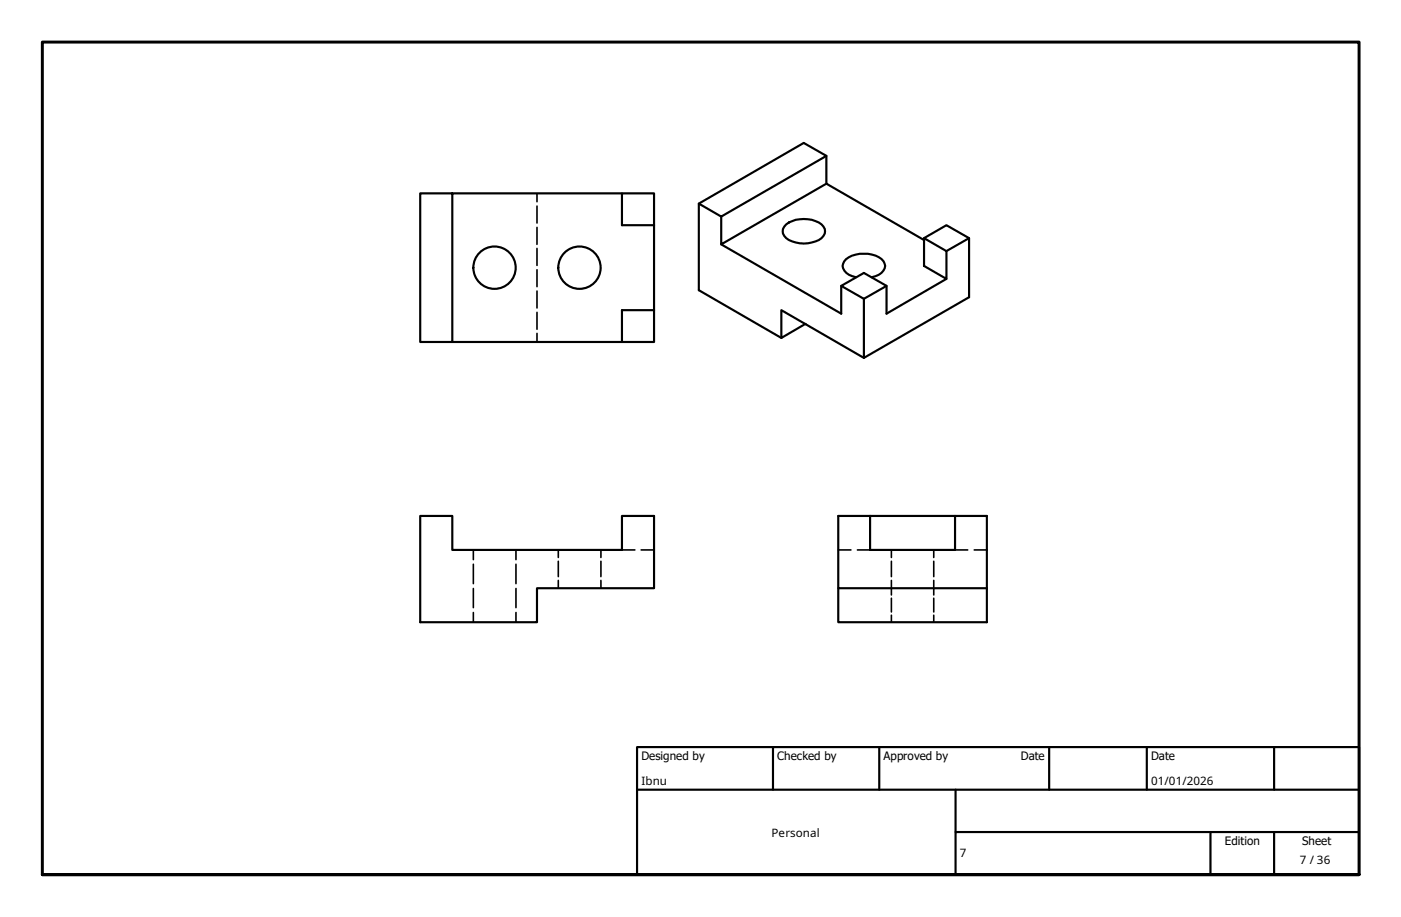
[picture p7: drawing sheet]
<svg xmlns="http://www.w3.org/2000/svg" width="330mm" height="216mm" viewBox="0 0 330 216" stroke-linecap="round" stroke-linejoin="round" font-family="sans-serif">
<!-- layer: Hidden (ISO) -->
<g fill="none" stroke="#000" stroke-width=".38">
<path d="M126.4 45.5v2M126.4 48.5v4M126.4 53.5v4M126.4 58.5v4M126.4 63.5v4M126.4 68.5v4M126.4 73.5v4M126.4 78.5v2M111.4 129.5v2.3M111.4 132.8v4.6M111.4 138.6v4.5M121.5 129.5v2.3"/>
<path d="M121.5 132.8v4.6M121.5 138.6v4.5M131.4 129.5v1.8M131.4 132.1v3.7M131.4 136.7v1.8M141.5 129.5v1.8M141.5 132.1v3.7M141.5 136.7v1.8M146.4 129.5h3.1M150.9 129.5h3.1M197.4 129.5h2.9M201.9 129.5h3"/>
<path d="M209.9 129.5v1.8M209.9 132.1v3.7M209.9 136.7v3.4M219.8 129.5v1.8M219.8 132.1v3.7M219.8 136.7v3.4M224.9 129.5h2.9M229.4 129.5h2.9M111.4 144.2v2.3M121.5 144.2v2.3M209.9 140.8v3.3M209.9 144.8v1.7"/>
<path d="M219.8 140.8v3.3M219.8 144.8v1.7"/>
</g>
<!-- layer: Visible (ISO) -->
<g fill="none" stroke="#000" stroke-width=".51">
<path d="M194.6 36.7l-24.8 14.3-5.3-3.1M106.5 45.5v35h-7.6v-35h47.5M146.4 45.5h7.6v7.5h-7.6zM154 53v20M169.8 57.5l28.3 16.4v-6.6M185.1 52.8a7.4 7.4 0 0 1 8.3 0 2.11 2.11 0 0 1-.6 3.7 7.7 7.7 0 0 1-7.7-.4 2 2 0 0 1 0-3.3zM194.6 43.2l-24.8 14.3v-6.5M217.6 56.1l5.2 3v6.6l-5.2-3.1zM217.6 56.1l5.2-3.1 5.4 3.1-5.4 3M217.6 56.5l-23-13.3v-6.5l-5.4-3-24.7 14.2v20.4l19.5 11.3M228.2 56.1v13.9l-24.8 14.3v-13.9M146.4 73h7.6v7.5h-7.6z"/>
<path d="M189.6 76.3l-5.6 3.3v-6.6l19.4 11.3M201.5 65.3a3.4 3.4 0 0 1-3.1-2.7 3.4 3.4 0 0 1 3.1-2.7 6.7 6.7 0 0 1 6.5 1.6 2.16 2.16 0 0 1-1.1 3.2l-1.7 .6M222.8 65.7l-14.1 8.2v-6.6l-5.3-3-5.3 3 5.3 3.1 5.3-3.1M106.5 80.5h39.9M98.9 121.5h7.6v8h39.9v-8h7.6v17h-27.6v8h-27.5zM197.4 138.5v8h34.9v-25h-34.9v17h34.9M204.9 121.5v8h20v-8"/>
<circle cx="116.4" cy="63" r="5"/>
<circle cx="136.4" cy="63" r="5"/>
</g>
<!-- layer: Border (ISO) -->
<path d="M10 205.9v-196h310v196h-310h310" fill="none" stroke="#000" stroke-width=".7"/>
<!-- layer: Title (ISO) -->
<path d="M150 175.9h170v30h-170zM182 175.9v10M207 175.9v10M247 175.9v10M270 175.9v10M300 175.9v10M150 185.9h170M225 195.9h95M225 185.9v20M285 195.9v10M300 195.9v10" fill="none" stroke="#000" stroke-width=".51"/>
<g font-size="2.7">
<text x="151" y="179">Designed by</text>
<text x="183" y="179">Checked by</text>
<text x="208" y="179">Approved by</text>
<text x="240.3" y="178.9">Date</text>
<text x="271" y="178.9">Date</text>
<text x="151" y="184.8">Ibnu</text>
<text x="271" y="184.8">01/01/2026</text>
<text x="181.7" y="197">Personal</text>
<text x="226" y="201.9">7</text>
<text x="288.4" y="199">Edition</text>
<text x="306" y="203.4">7 / 36</text>
<text x="306.6" y="199">Sheet</text>
</g>
</svg>
